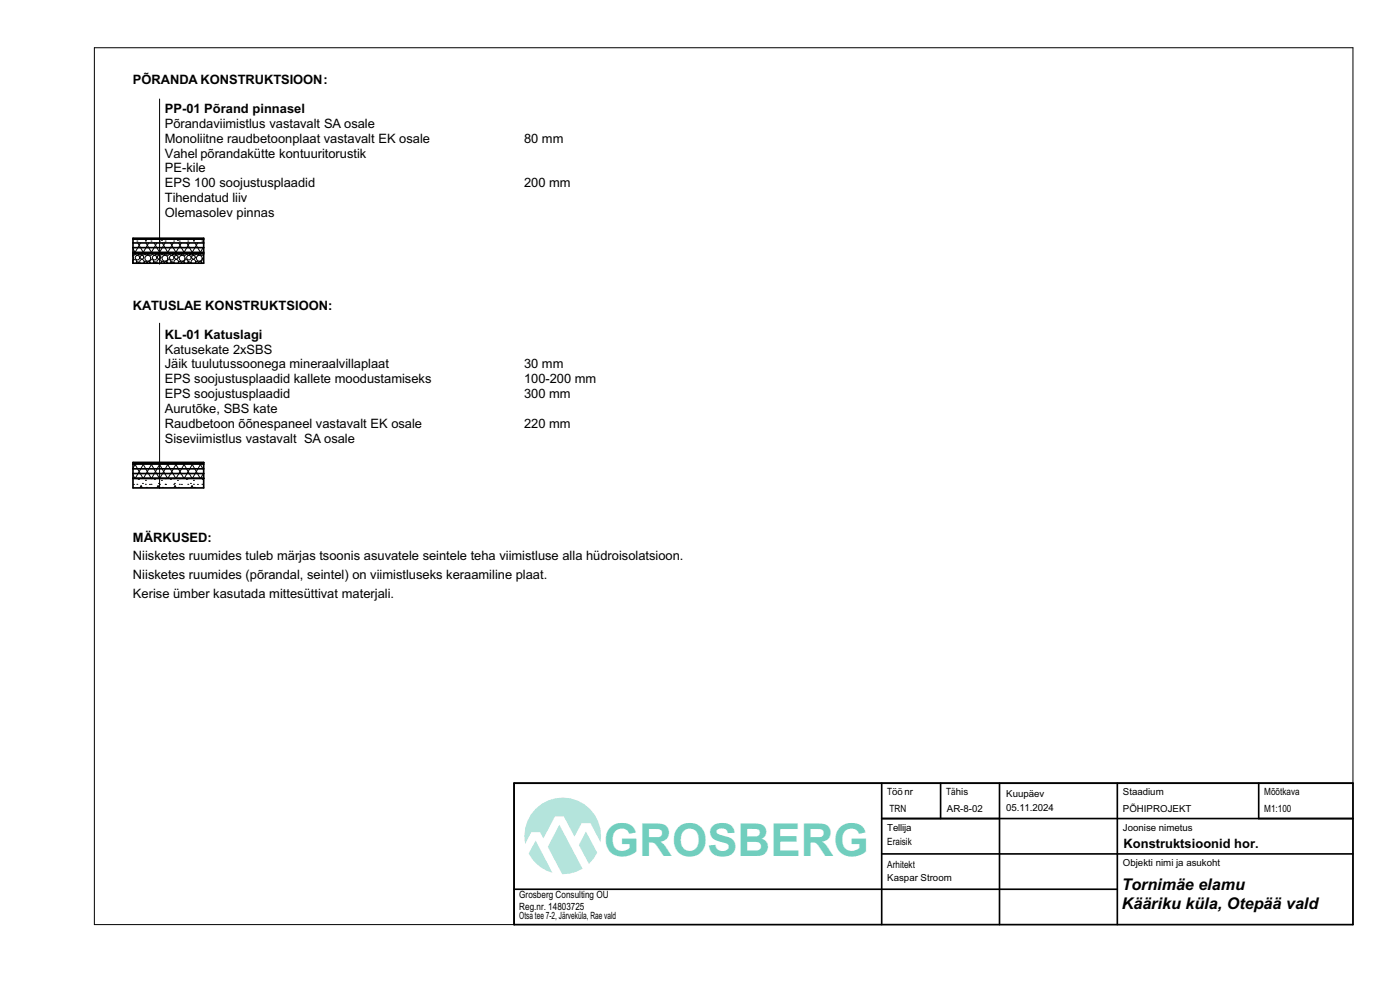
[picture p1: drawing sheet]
<svg xmlns="http://www.w3.org/2000/svg" width="297mm" height="210mm" viewBox="0 0 297 210" stroke-linecap="round" stroke-linejoin="round" font-family="sans-serif">
<path d="M187 173.6h100M187 166.1v30M199.5 166.1v7.5M212 166.1v30M237 166.1v30M267 166.1v7.5M287 166.1h-177.9v30M109.1 188.6h127.9M187 181.1h100" fill="none" stroke="#000" stroke-width=".35"/>
<g fill="#b4e4dc">
<path d="M124.3 176.4l2.4 4.5-.8 1.3-1 1.1-2.1-4z" fill-rule="evenodd"/>
<path d="M113.6 178.3l3.6 6.9a8.1 8.1 0 0 1-5.1-4.2z" fill-rule="evenodd"/>
<path d="M118.7 174.9l4.9 9.4-1.4 .6-1.4 .4-1.5 .2-3.1-5.9z" fill-rule="evenodd"/>
<path d="M113.6 171.6a8.1 8.1 0 0 1 9.5-1.5 8.1 8.1 0 0 1 4.3 8.6l-2.1-4.1h-1.9l-1.5 2.9-2.3-4.3h-1.9l-2.4 4.6-.8-1.3h-1.8l-1.3 2.5a8.1 8.1 0 0 1 2.2-7.4z" fill-rule="evenodd"/>
</g>
<path d="M109.1 166.1h177.9v30h-177.9z" fill="none" stroke="#000" stroke-width=".35"/>
<path d="M20 10.1h267v186h-267z" fill="none" stroke="#000" stroke-width=".21"/>
<path d="M28.2 50.7h15v.8h-15z" fill-rule="evenodd" fill="#fff"/>
<g fill="none" stroke="#000" stroke-width=".21">
<path d="M29 51.1h.1M29.4 50.8h.1M30.8 51.1h.1M30.9 51h.1M32 51.1h.1M32.8 50.8h.1M33.8 51.1h.1M34.3 51h.1M35 51.1h.1M36.2 50.8h.1M36.8 51.1h.1M37.6 51h.1"/>
<path d="M38 51.1h.1M39.6 50.8h.1M39.8 51.1h.1M41 51.1h.1M41 51h.1M42.8 51.1h.1M42.9 50.8h.1"/>
</g>
<path d="M28.2 53.5h15v.3h-15z" fill-rule="evenodd" fill="#fff"/>
<path d="M34.4 53.6h.1M34.7 53.7h.1M36.9 53.7h.1M37.8 53.8h.1" fill="none" stroke="#000" stroke-width=".21"/>
<path d="M28.2 51.5h15v1h-15z" fill-rule="evenodd" fill="#fff"/>
<g fill="none" stroke="#000" stroke-width=".21">
<path d="M29.2 51.5l.6 1M29.8 51.5l-.6 1M31 51.5l.5 1M31.5 51.5l-.5 1M32.7 51.5l.6 1M33.3 51.5l-.6 1M34.4 51.5l.6 1M35 51.5l-.6 1M36.2 51.5l.5 1M36.7 51.5l-.5 1M37.9 51.5l.6 1M38.5 51.5l-.6 1"/>
<path d="M39.6 51.5l.6 1M40.2 51.5l-.6 1M41.4 51.5l.5 1M41.9 51.5l-.5 1M43.1 51.5l.1 .2M43.2 52.3l-.1 .2"/>
</g>
<path d="M28.2 52.5h15v1h-15z" fill-rule="evenodd" fill="#fff"/>
<path d="M29.2 52.5l-.5 1-.5-.7M29.8 52.5l.6 1 .6-1M31.5 52.5l.6 1 .6-1M33.3 52.5l.6 1 .5-1M35 52.5l.6 1 .6-1M36.7 52.5l.6 1 .6-1M38.5 52.5l.6 1 .5-1M40.2 52.5l.6 1 .6-1M41.9 52.5l.6 1 .6-1" fill="none" stroke="#000" stroke-width=".21"/>
<path d="M28.2 50.5h15v.2h-15z" fill-rule="evenodd" fill="#fff"/>
<path d="M29.5 50.5l-1.1 .2M34.7 50.5l-1.2 .2M39.9 50.5l-1.2 .2" fill="none" stroke="#000" stroke-width=".21"/>
<path d="M28.2 53.8h15v2h-15z" fill-rule="evenodd" fill="#fff"/>
<g fill="none" stroke="#000" stroke-width=".21">
<path d="M28.2 54.4a.61 .61 0 0 1 0 .8M28.2 55.5a.42 .42 0 0 1 .6-.3 .42 .42 0 0 1-.1 .7M28.2 55.5l.2 .4M28.7 53.8a.43 .43 0 0 1-.5 .3M28.8 53.8a.28 .28 0 0 0 .3 .4 .28 .28 0 0 0 .2-.4M29.1 55.9v-.3l.2-.1 .1 .1v.3M29.5 53.8l.2 .3 .2-.3M29.8 55.9a.47 .47 0 0 1 0-.7 .47 .47 0 0 1 .7 0 .47 .47 0 0 1-.1 .7M30 53.8a.41 .41 0 0 0 .4 .3 .41 .41 0 0 0 .4-.3M30.7 55.9a.28 .28 0 0 1 0-.4 .28 .28 0 0 1 .4 0 .28 .28 0 0 1 0 .4M30.9 53.8v.3h.2h.1v-.3M31.4 55.9l-.1-.2 .2-.3 .3 .3-.2 .2"/>
<path d="M31.5 53.8a.45 .45 0 0 0 .4 .4 .45 .45 0 0 0 .5-.4M32.1 55.9a.42 .42 0 0 1-.2-.7 .42 .42 0 0 1 .7 0 .42 .42 0 0 1-.2 .7M32.4 53.8a.28 .28 0 0 0 .3 .4 .28 .28 0 0 0 .3-.4M32.7 55.9v-.3l.2-.1 .1 .1v.3M33.1 53.8l.2 .3 .3-.3M33.5 55.9a.47 .47 0 0 1-.1-.7 .47 .47 0 0 1 .7 0 .47 .47 0 0 1-.1 .7M33.6 53.8a.41 .41 0 0 0 .4 .3 .41 .41 0 0 0 .4-.3M34.3 55.9a.28 .28 0 0 1 0-.4 .28 .28 0 0 1 .4 0 .28 .28 0 0 1 .1 .4M34.5 53.8v.3h.2h.1v-.3M35.1 55.9l-.2-.2 .3-.3 .2 .3-.1 .2M35.1 53.8a.45 .45 0 0 0 .5 .4 .45 .45 0 0 0 .4-.4M35.7 55.9a.42 .42 0 0 1-.2-.7 .42 .42 0 0 1 .7 0 .42 .42 0 0 1-.2 .7"/>
<path d="M36.1 53.8a.28 .28 0 0 0 .2 .4 .28 .28 0 0 0 .3-.4M36.4 55.9v-.3l.1-.1 .2 .1v.3M36.8 53.8l.2 .3 .2-.3M37.1 55.9a.47 .47 0 0 1-.1-.7 .47 .47 0 0 1 .7 0 .47 .47 0 0 1 0 .7M37.3 53.8a.41 .41 0 0 0 .4 .3 .41 .41 0 0 0 .3-.3M38 55.9a.28 .28 0 0 1 0-.4 .28 .28 0 0 1 .4 0 .28 .28 0 0 1 0 .4M38.2 53.8v.3h.1h.2v-.3M38.7 55.9l-.1-.2 .2-.3 .3 .3-.2 .2M38.7 53.8a.45 .45 0 0 0 .5 .4 .45 .45 0 0 0 .4-.4M39.4 55.9a.42 .42 0 0 1-.2-.7 .42 .42 0 0 1 .6 0 .42 .42 0 0 1-.2 .7M39.7 53.8a.28 .28 0 0 0 .3 .4 .28 .28 0 0 0 .2-.4M40 55.9v-.3l.2-.1 .1 .1v.3"/>
<path d="M40.4 53.8l.2 .3 .2-.3M40.7 55.9a.47 .47 0 0 1 0-.7 .47 .47 0 0 1 .7 0 .47 .47 0 0 1-.1 .7M40.9 53.8a.41 .41 0 0 0 .4 .3 .41 .41 0 0 0 .4-.3M41.6 55.9a.28 .28 0 0 1 0-.4 .28 .28 0 0 1 .4 0 .28 .28 0 0 1 0 .4M41.8 53.8v.3h.2h.1v-.3M42.4 55.9l-.2-.2 .3-.3 .2 .3-.2 .2M42.4 53.8a.45 .45 0 0 0 .4 .4 .45 .45 0 0 0 .5-.4M43.3 55.1a.41 .41 0 0 0-.6 .3 .41 .41 0 0 0 .3 .5M43.3 54.6v.2"/>
<circle cx="29.2" cy="54.7" r=".48"/>
<circle cx="30.1" cy="54.6" r=".38"/>
<circle cx="31.4" cy="54.8" r=".61"/>
<circle cx="32.8" cy="54.7" r=".48"/>
<circle cx="33.8" cy="54.6" r=".38"/>
<circle cx="35" cy="54.8" r=".61"/>
<circle cx="36.4" cy="54.7" r=".48"/>
<circle cx="37.4" cy="54.6" r=".38"/>
<circle cx="38.6" cy="54.8" r=".61"/>
<circle cx="40.1" cy="54.7" r=".48"/>
<circle cx="41" cy="54.6" r=".38"/>
<circle cx="42.3" cy="54.8" r=".61"/>
</g>
<path d="M28.2 101.5h15v2h-15z" fill-rule="evenodd" fill="#fff"/>
<g fill="none" stroke="#000" stroke-width=".21">
<path d="M28.3 102.8h.1M29 102.7h.1M29 101.5h.1M29.4 101.7h.1M29.7 103.5l.2-.5 .3 .5M30.2 102.5h.1M30.8 102.7h.1M30.8 101.5h.1M30.9 101.9h.1M31.1 103.4h.1M31.7 102.8h.1M32 102.7h.1"/>
<path d="M32 101.5h.1M32.8 101.7h.1M33.3 103.5l.2-.5 .3 .5M33.6 102.5h.1M33.8 102.7h.1M33.8 101.5h.1M34.3 101.9h.1M34.5 103.4h.1M35 102.7h.1M35 101.5h.1M35.1 102.8h.1M36.2 101.7h.1"/>
<path d="M36.8 102.7h.1M36.8 101.5h.1M36.9 103.5l.2-.5 .3 .5M37 102.5h.1M37.6 101.9h.1M37.9 103.4h.1M38 102.7h.1M38 101.5h.1M38.5 102.8h.1M39.6 101.7h.1M39.8 102.7h.1M39.8 101.5h.1"/>
<path d="M40.4 102.5h.1M40.5 103.5l.2-.5 .3 .5M41 102.7h.1M41 101.5h.1M41 101.9h.1M41.3 103.4h.1M41.9 102.8h.1M42.8 102.7h.1M42.8 101.5h.1M42.9 101.7h.1"/>
</g>
<path d="M28.2 98.4h15v1h-15z" fill-rule="evenodd" fill="#fff"/>
<g fill="none" stroke="#000" stroke-width=".21">
<path d="M28.6 98.4l.6 1M28.7 98.4l-.5 .9M30.3 98.4l.6 1M30.4 98.4l-.5 1M32.1 98.4l.6 1M32.2 98.4l-.6 1M33.8 98.4l.6 1M33.9 98.4l-.6 1M35.5 98.4l.6 1M35.6 98.4l-.5 1M37.3 98.4l.5 1M37.4 98.4l-.6 1"/>
<path d="M39 98.4l.6 1M39.1 98.4l-.6 1M40.7 98.4l.6 1M40.8 98.4l-.5 1M42.5 98.4l.5 1M42.6 98.4l-.6 1"/>
</g>
<path d="M28.2 99.4h15v1h-15z" fill-rule="evenodd" fill="#fff"/>
<g fill="none" stroke="#000" stroke-width=".21">
<path d="M29.2 99.4l.6 1M29.9 99.4l-.6 1M30.9 99.4l.6 1M31.6 99.4l-.6 1M32.7 99.4l.5 1M33.3 99.4l-.6 1M34.4 99.4l.6 1M35.1 99.4l-.6 1M36.1 99.4l.6 1M36.8 99.4l-.6 1M37.8 99.4l.6 1M38.5 99.4l-.6 1"/>
<path d="M39.6 99.4l.6 1M40.3 99.4l-.6 1M41.3 99.4l.6 1M42 99.4l-.6 1M43 99.4l.2 .3M43.2 100.3l-.1 .1"/>
</g>
<path d="M28.2 100.4h15v1h-15z" fill-rule="evenodd" fill="#fff"/>
<g fill="none" stroke="#000" stroke-width=".21">
<path d="M28.2 100.8l.4 .6M29.3 100.4l-.6 1M29.8 100.4l.5 1M31 100.4l-.6 1M31.5 100.4l.6 1M32.7 100.4l-.5 1M33.2 100.4l.6 1M34.5 100.4l-.6 1M35 100.4l.5 1M36.2 100.4l-.6 1M36.7 100.4l.6 1M37.9 100.4l-.5 1"/>
<path d="M38.4 100.4l.6 1M39.7 100.4l-.6 1M40.2 100.4l.5 1M41.4 100.4l-.6 1M41.9 100.4l.6 1M43.1 100.4l-.5 1"/>
</g>
<path d="M28.2 98.3h15" fill="none" stroke="#000" stroke-width=".3"/>
<path d="M28.2 98.1h15z" fill-rule="evenodd" fill="#fff"/>
<g fill="#000">
<path d="M28.2 98.1h1.1z" fill-rule="evenodd"/>
<path d="M30.8 98.1h1.5z" fill-rule="evenodd"/>
<path d="M33.8 98.1h1.5z" fill-rule="evenodd"/>
<path d="M36.8 98.1h1.5z" fill-rule="evenodd"/>
<path d="M39.8 98.1h1.5z" fill-rule="evenodd"/>
<path d="M42.8 98.1h.4z" fill-rule="evenodd"/>
</g>
<path d="M28.2 101.4l15 .1z" fill-rule="evenodd" fill="#fff"/>
<g fill="#000">
<path d="M28.2 101.4l1.1 .1z" fill-rule="evenodd"/>
<path d="M30.8 101.4l1.5 .1z" fill-rule="evenodd"/>
<path d="M33.8 101.4l1.5 .1z" fill-rule="evenodd"/>
<path d="M36.8 101.4l1.5 .1z" fill-rule="evenodd"/>
<path d="M39.8 101.4l1.5 .1z" fill-rule="evenodd"/>
<path d="M42.8 101.4l.4 .1z" fill-rule="evenodd"/>
</g>
<g fill="none" stroke="#000" stroke-width=".35">
<path d="M28.2 51.5h15M28.2 53.5h15M28.2 52.5h15M28.2 50.5h15v5.3h-15zM28.2 50.7h15M28.2 53.8h15M28.2 98.1h15v5.4h-15zM28.2 99.4h15M28.2 98.4h15M28.2 98.1h15M28.2 101.5h15M28.2 101.4h15"/>
<path d="M28.2 100.4h15"/>
</g>
<!-- layer: Shell - Roof -->
<path d="M33.9 21v35M33.9 68.6v35" fill="none" stroke="#000" stroke-width=".21"/>
<text font-size="9.6" fill="#71cebe" x="128.1" y="181.5">GROSBERG</text>
<g font-size="3.4">
<text x="238" y="188.8">Tornimäe elamu</text>
<text x="238" y="192.7">Kääriku küla, Otepää vald</text>
</g>
<g font-size="2.7">
<text x="28.2" y="17.9">PÕRANDA KONSTRUKTSIOON:</text>
<text x="35" y="24">PP-01 Põrand pinnasel</text>
<text x="35" y="27.1">Põrandaviimistlus vastavalt SA osale</text>
<text x="35" y="30.3">Monoliitne raudbetoonplaat vastavalt EK osale</text>
<text x="35" y="33.4">Vahel põrandakütte kontuuritorustik</text>
<text x="111.2" y="30.3">80 mm</text>
<text x="35" y="36.6">PE-kile</text>
<text x="35" y="39.7">EPS 100 soojustusplaadid</text>
<text x="111.2" y="39.7">200 mm</text>
<text x="35" y="42.8">Tihendatud liiv</text>
<text x="35" y="46">Olemasolev pinnas</text>
<text x="28.2" y="65.8">KATUSLAE KONSTRUKTSIOON:</text>
<text x="35" y="71.9">KL-01 Katuslagi</text>
<text x="35" y="75">Katusekate 2xSBS</text>
<text x="35" y="78.2">Jäik tuulutussoonega mineraalvillaplaat</text>
<text x="35" y="81.3">EPS soojustusplaadid kallete moodustamiseks</text>
<text x="111.2" y="78.2">30 mm</text>
<text x="111.2" y="81.3">100-200 mm</text>
<text x="35" y="84.4">EPS soojustusplaadid</text>
<text x="35" y="87.6">Aurutõke, SBS kate</text>
<text x="111.2" y="84.4">300 mm</text>
<text x="35" y="90.7">Raudbetoon õõnespaneel vastavalt EK osale</text>
<text x="35" y="93.9">Siseviimistlus vastavalt SA osale</text>
<text x="111.2" y="90.7">220 mm</text>
<text x="28.2" y="115">MÄRKUSED:</text>
<text x="28.2" y="118.9">Niisketes ruumides tuleb märjas tsoonis asuvatele seintele teha viimistluse alla hüdroisolatsioon.</text>
<text x="28.2" y="122.8">Niisketes ruumides (põrandal, seintel) on viimistluseks keraamiline plaat.</text>
<text x="28.2" y="126.7">Kerise ümber kasutada mittesüttivat materjali.</text>
<text x="238.3" y="179.9">Konstruktsioonid hor.</text>
</g>
<g font-size="2.1">
<text x="188.2" y="168.7">Töönr</text>
<text x="188.7" y="172.3">TRN</text>
<text x="200.7" y="168.7">Tähis</text>
<text x="200.9" y="172.1">AR-8-02</text>
<text x="213.5" y="169">Kuupäev</text>
<text x="213.5" y="172.1">05.11.2024</text>
<text x="238.2" y="168.7">Staadium</text>
<text x="238.2" y="172.2">PÕHIPROJEKT</text>
<text x="268.2" y="168.7">Mõõtkava</text>
<text x="268.2" y="172.2">M1:100</text>
<text x="188.2" y="176.2">Tellija</text>
<text x="188.2" y="179.2">Eraisik</text>
<text x="238.2" y="176.2">Joonise nimetus</text>
<text x="188.2" y="184.1">Arhitekt</text>
<text x="238.2" y="183.7">Objekti nimi ja asukoht</text>
<text x="110.2" y="190.6">Grosberg Consulting OÜ</text>
<text x="188.2" y="187">Kaspar Stroom</text>
<text x="110.2" y="193">Reg.nr. 14803725</text>
<text x="110.2" y="195">Otsa tee 7-2, Järveküla, Rae vald</text>
</g>
</svg>
